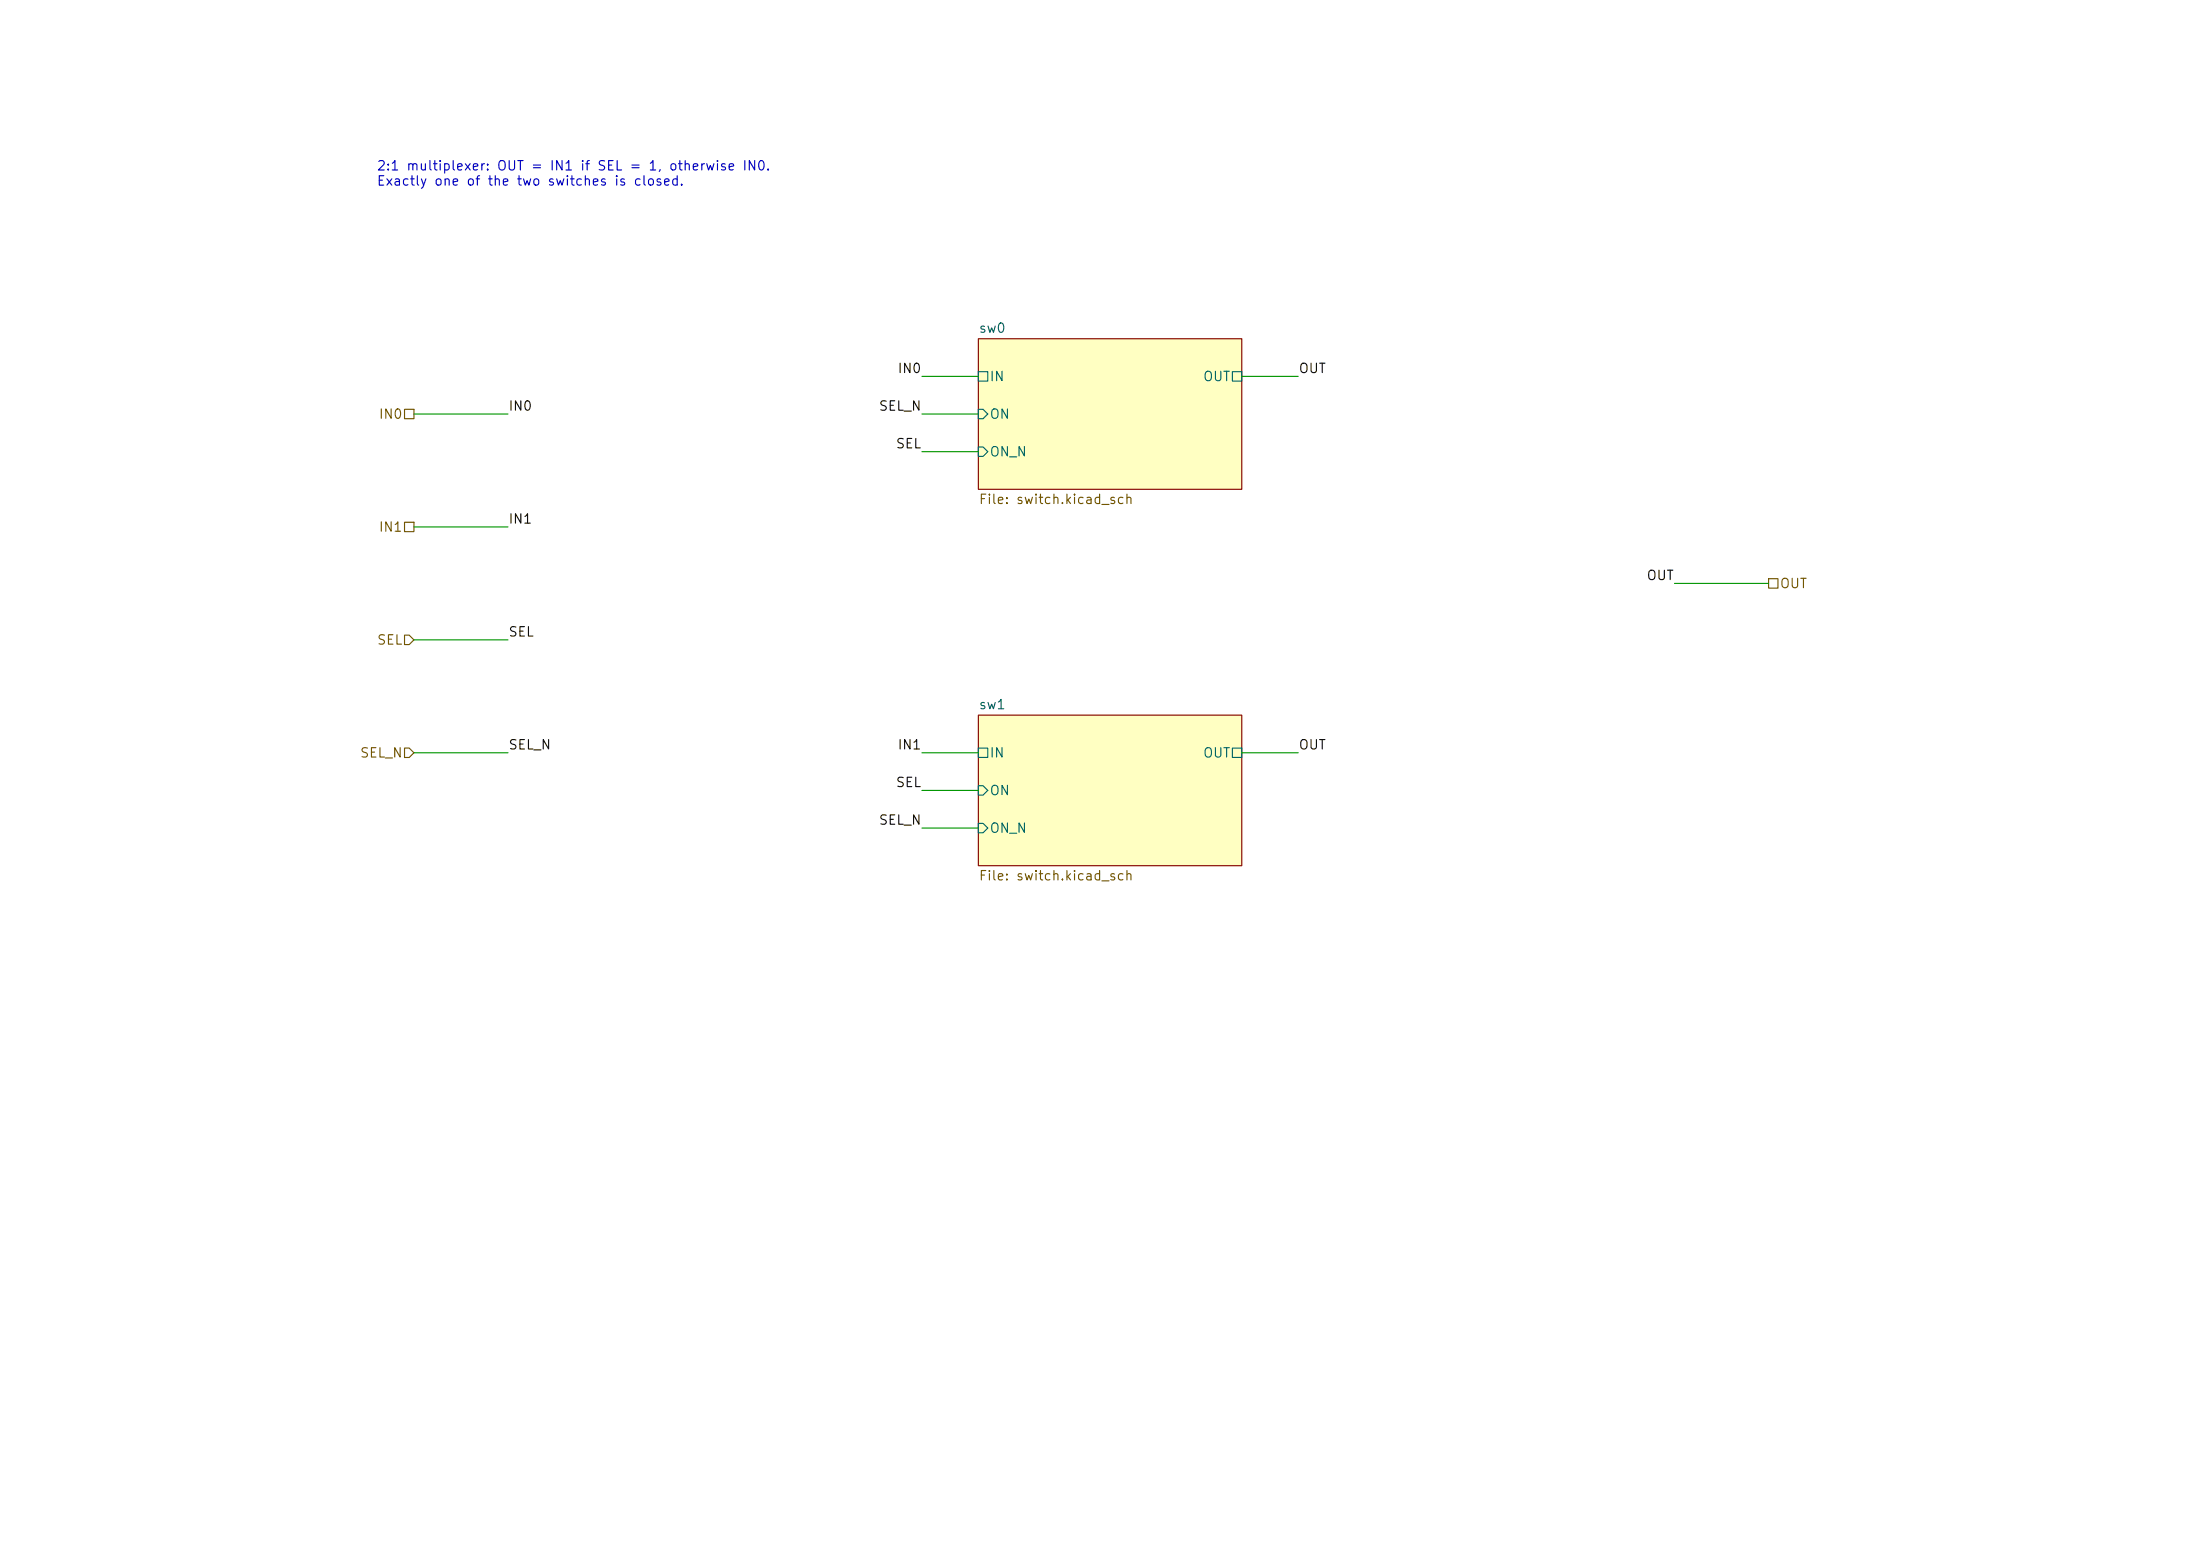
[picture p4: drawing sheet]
(kicad_sch
 (version 20250114)
 (generator "eeschema")
 (generator_version "9.0")
 (paper "A4")
 (title_block
  (title "2:1 multiplexer")
  (comment 1 "Generated from the description in lut.py"))
 (lib_symbols)
 (wire
  (pts (xy 132.08 50.8) (xy 124.46 50.8))
  (stroke (width 0) (type default)))
 (wire
  (pts (xy 167.64 50.8) (xy 175.26 50.8))
  (stroke (width 0) (type default)))
 (wire
  (pts (xy 132.08 55.88) (xy 124.46 55.88))
  (stroke (width 0) (type default)))
 (wire
  (pts (xy 132.08 60.96) (xy 124.46 60.96))
  (stroke (width 0) (type default)))
 (wire
  (pts (xy 132.08 101.6) (xy 124.46 101.6))
  (stroke (width 0) (type default)))
 (wire
  (pts (xy 167.64 101.6) (xy 175.26 101.6))
  (stroke (width 0) (type default)))
 (wire
  (pts (xy 132.08 106.68) (xy 124.46 106.68))
  (stroke (width 0) (type default)))
 (wire
  (pts (xy 132.08 111.76) (xy 124.46 111.76))
  (stroke (width 0) (type default)))
 (wire
  (pts (xy 55.88 55.88) (xy 68.58 55.88))
  (stroke (width 0) (type default)))
 (wire
  (pts (xy 55.88 71.12) (xy 68.58 71.12))
  (stroke (width 0) (type default)))
 (wire
  (pts (xy 55.88 86.36) (xy 68.58 86.36))
  (stroke (width 0) (type default)))
 (wire
  (pts (xy 55.88 101.6) (xy 68.58 101.6))
  (stroke (width 0) (type default)))
 (wire
  (pts (xy 238.76 78.74) (xy 226.06 78.74))
  (stroke (width 0) (type default)))
 (label "IN0"
  (at 124.46 50.8 180)
  (effects (font (size 1.27 1.27)) (justify right bottom)))
 (label "OUT"
  (at 175.26 50.8 0)
  (effects (font (size 1.27 1.27)) (justify left bottom)))
 (label "SEL_N"
  (at 124.46 55.88 180)
  (effects (font (size 1.27 1.27)) (justify right bottom)))
 (label "SEL"
  (at 124.46 60.96 180)
  (effects (font (size 1.27 1.27)) (justify right bottom)))
 (label "IN1"
  (at 124.46 101.6 180)
  (effects (font (size 1.27 1.27)) (justify right bottom)))
 (label "OUT"
  (at 175.26 101.6 0)
  (effects (font (size 1.27 1.27)) (justify left bottom)))
 (label "SEL"
  (at 124.46 106.68 180)
  (effects (font (size 1.27 1.27)) (justify right bottom)))
 (label "SEL_N"
  (at 124.46 111.76 180)
  (effects (font (size 1.27 1.27)) (justify right bottom)))
 (label "IN0"
  (at 68.58 55.88 0)
  (effects (font (size 1.27 1.27)) (justify left bottom)))
 (label "IN1"
  (at 68.58 71.12 0)
  (effects (font (size 1.27 1.27)) (justify left bottom)))
 (label "SEL"
  (at 68.58 86.36 0)
  (effects (font (size 1.27 1.27)) (justify left bottom)))
 (label "SEL_N"
  (at 68.58 101.6 0)
  (effects (font (size 1.27 1.27)) (justify left bottom)))
 (label "OUT"
  (at 226.06 78.74 180)
  (effects (font (size 1.27 1.27)) (justify right bottom)))
 (hierarchical_label "IN0"
  (shape passive)
  (at 55.88 55.88 180)
  (effects (font (size 1.27 1.27)) (justify right)))
 (hierarchical_label "IN1"
  (shape passive)
  (at 55.88 71.12 180)
  (effects (font (size 1.27 1.27)) (justify right)))
 (hierarchical_label "SEL"
  (shape input)
  (at 55.88 86.36 180)
  (effects (font (size 1.27 1.27)) (justify right)))
 (hierarchical_label "SEL_N"
  (shape input)
  (at 55.88 101.6 180)
  (effects (font (size 1.27 1.27)) (justify right)))
 (hierarchical_label "OUT"
  (shape passive)
  (at 238.76 78.74 0)
  (effects (font (size 1.27 1.27)) (justify left)))
 (text "2:1 multiplexer: OUT = IN1 if SEL = 1, otherwise IN0.\nExactly one of the two switches is closed."
  (exclude_from_sim no)
  (at 50.8 25.4 0)
  (effects (font (size 1.27 1.27)) (justify left bottom)))
 (sheet
  (at 132.08 45.72)
  (size 35.56 20.32)
  (exclude_from_sim no)
  (in_bom yes)
  (on_board yes)
  (dnp no)
  (stroke (width 0.1524) (type solid))
  (fill (color 255 255 194 1.0000))
  (property "Sheetname" "sw0" (at 132.08 45.02 0) (effects (font (size 1.27 1.27)) (justify left bottom)))
  (property "Sheetfile" "switch.kicad_sch" (at 132.08 66.64 0) (effects (font (size 1.27 1.27)) (justify left top)))
  (pin "IN" passive (at 132.08 50.8 180) (effects (font (size 1.27 1.27)) (justify left)))
  (pin "ON" input (at 132.08 55.88 180) (effects (font (size 1.27 1.27)) (justify left)))
  (pin "ON_N" input (at 132.08 60.96 180) (effects (font (size 1.27 1.27)) (justify left)))
  (pin "OUT" passive (at 167.64 50.8 0) (effects (font (size 1.27 1.27)) (justify right)))
  (instances (project "lut2" (path ""
    (page "5")) (path ""
    (page "8")) (path ""
    (page "11")))))
 (sheet
  (at 132.08 96.52)
  (size 35.56 20.32)
  (exclude_from_sim no)
  (in_bom yes)
  (on_board yes)
  (dnp no)
  (stroke (width 0.1524) (type solid))
  (fill (color 255 255 194 1.0000))
  (property "Sheetname" "sw1" (at 132.08 95.82 0) (effects (font (size 1.27 1.27)) (justify left bottom)))
  (property "Sheetfile" "switch.kicad_sch" (at 132.08 117.44 0) (effects (font (size 1.27 1.27)) (justify left top)))
  (pin "IN" passive (at 132.08 101.6 180) (effects (font (size 1.27 1.27)) (justify left)))
  (pin "ON" input (at 132.08 106.68 180) (effects (font (size 1.27 1.27)) (justify left)))
  (pin "ON_N" input (at 132.08 111.76 180) (effects (font (size 1.27 1.27)) (justify left)))
  (pin "OUT" passive (at 167.64 101.6 0) (effects (font (size 1.27 1.27)) (justify right)))
  (instances (project "lut2" (path ""
    (page "6")) (path ""
    (page "9")) (path ""
    (page "12")))))
 (embedded_fonts no))
